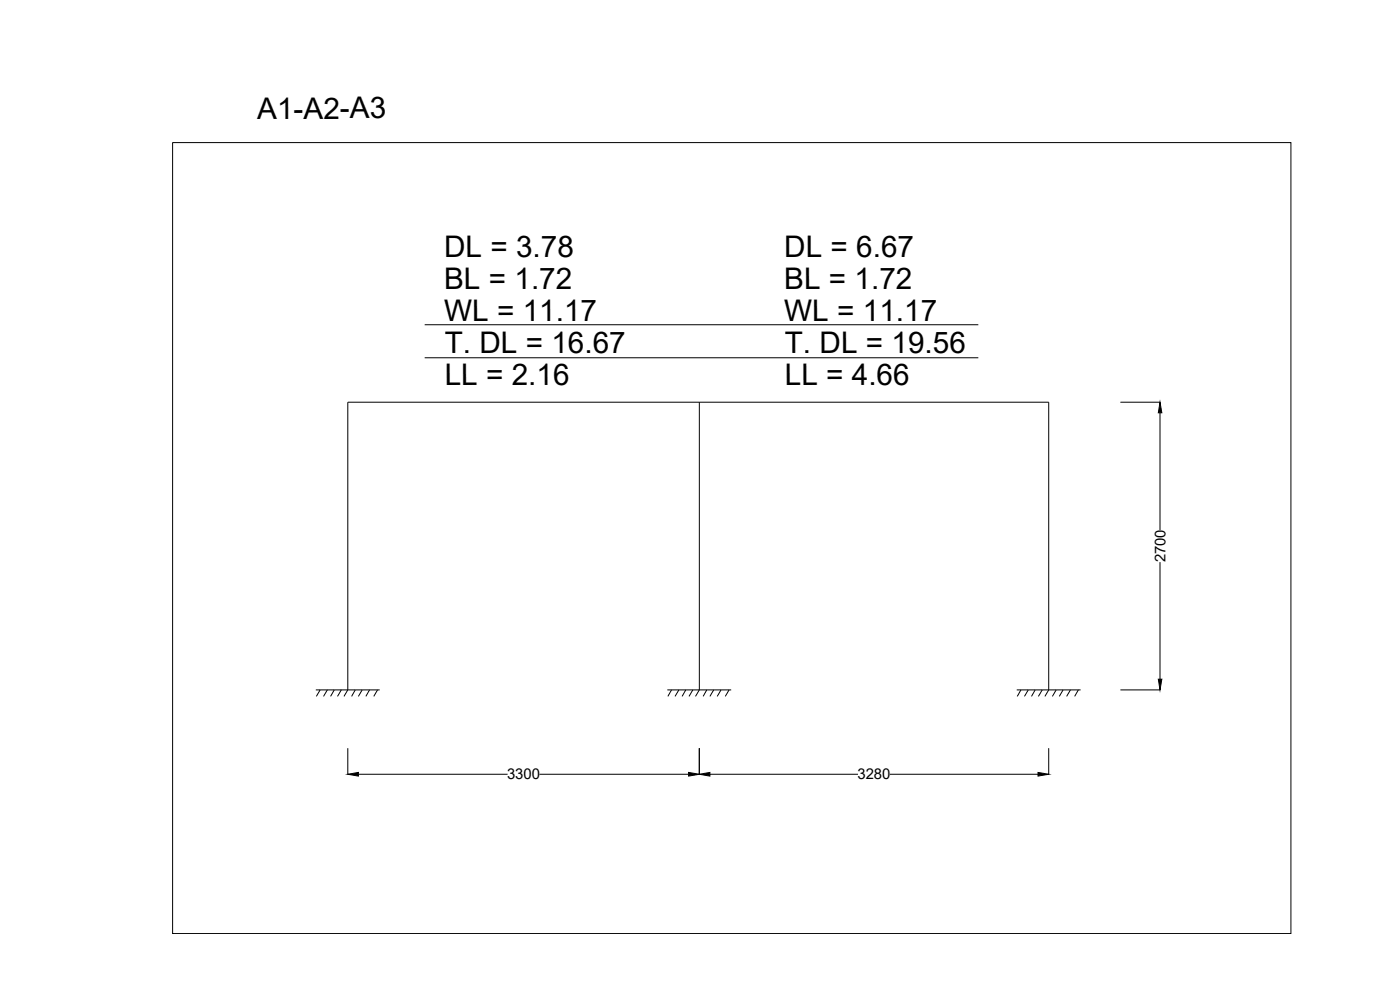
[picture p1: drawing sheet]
<svg xmlns="http://www.w3.org/2000/svg" width="420mm" height="297mm" viewBox="0 0 420 297" stroke-linecap="round" stroke-linejoin="round" font-family="sans-serif">
<!-- layer: 0 -->
<g fill="none" stroke="#000" stroke-width=".3">
<path d="M51.8 42.8h335.6v237.3h-335.6zM127.5 97.4h166.1M127.5 107.3h166.1M209.9 120.7v86.3l-1.2 1.9M336.2 120.7h12M348.1 123.9v35.1M348.1 168.6v35.2M94.8 207h19.1M96.1 207l-1.2 1.9M98.2 207l-1.1 1.9M100.3 207l-1.1 1.9M102.4 207l-1.1 1.9"/>
<path d="M103.2 208.9l1.2-1.9v-86.3h210.3v86.3l-1.1 1.9M106.6 207l-1.1 1.9M108.7 207l-1.1 1.9M110.9 207l-1.1 1.9M113.3 207l-1.1 1.9M200.3 207h19.1M201.5 207l-1.1 1.9M203.7 207l-1.1 1.9M205.8 207l-1.1 1.9M207.9 207l-1.1 1.9M212.1 207l-1.1 1.9M214.2 207l-1.2 1.9"/>
<path d="M216.4 207l-1.1 1.9M218.8 207l-1.1 1.9M305.1 207h19.2M306.4 207l-1.1 1.9M308.6 207l-1.1 1.9M310.7 207l-1.1 1.9M312.8 207l-1.2 1.9M317 207l-1.2 1.9M319.1 207l-1.2 1.9M321.3 207l-1.2 1.9M323.6 207l-1.1 1.9M336.2 207h12"/>
<path d="M104.4 224.5v7.9M107.6 232.3h44.7M161.9 232.3h44.8M209.9 224.5v7.9M213 232.3h44.5M267.1 232.3h44.4M314.7 224.5v7.9"/>
</g>
<path d="M348.1 120.7l.6 3.2h-1.1zM347.6 203.8h1.1l-.6 3.2zM104.4 232.3l3.2-.5v1.1zM206.7 231.8l3.2 .5-3.2 .6zM209.9 232.3l3.1-.5v1.1zM311.5 231.8l3.2 .5-3.2 .6z" fill="#000" stroke="#000" stroke-width=".3"/>
<g font-size="8.9">
<text x="77.2" y="35.6">A1-A2-A3</text>
<text x="133.3" y="77.2">DL = 3.78</text>
<text x="235.4" y="77.2">DL = 6.67</text>
<text x="133.3" y="86.8">BL = 1.72</text>
<text x="235.4" y="86.8">BL = 1.72</text>
<text x="133.3" y="96.4">WL = 11.17</text>
<text x="235.4" y="96.4">WL = 11.17</text>
<text x="133.5" y="106">T. DL = 16.67</text>
<text x="235.5" y="106">T. DL = 19.56</text>
<text x="133.5" y="115.6">LL = 2.16</text>
<text x="235.5" y="115.6">LL = 4.66</text>
</g>
<g font-size="4.5">
<text x="349.7" y="168.8" transform="rotate(-90 349.7 168.8)">2700</text>
<text x="152.2" y="233.9">3300</text>
<text x="257.3" y="233.9">3280</text>
</g>
</svg>
